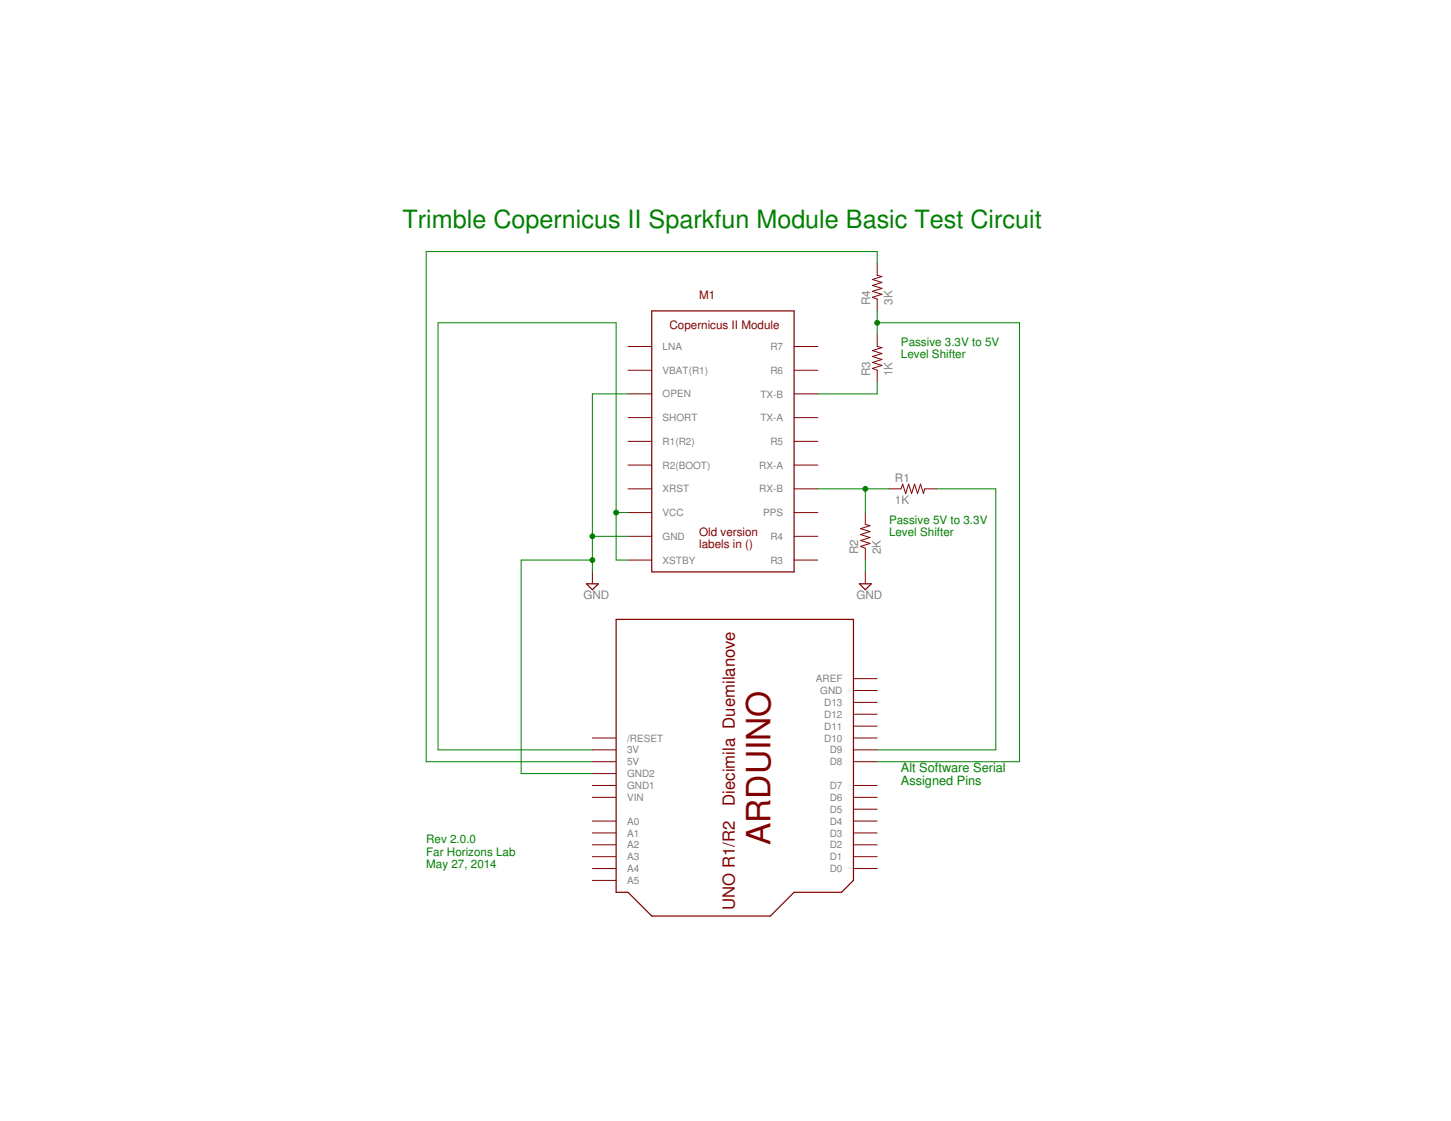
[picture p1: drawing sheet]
<?xml version="1.0" encoding="utf-8"?>
<!DOCTYPE eagle SYSTEM "eagle.dtd">
<eagle version="6.5.0">
<drawing>
<settings>
<setting alwaysvectorfont="no"/>
<setting verticaltext="up"/>
</settings>
<grid distance="0.1" unitdist="inch" unit="inch" style="lines" multiple="1" display="no" altdistance="0.01" altunitdist="inch" altunit="inch"/>
<schematic xreflabel="%F%N/%S.%C%R" xrefpart="/%S.%C%R">
<libraries>
<library name="fhdevices">
<symbols>
<symbol name="COPERNICUS_II_MODULE">
<pin name="LNA" x="-20.32" y="22.86" visible="pin" length="middle"/>
<pin name="VBAT(R1)" x="-20.32" y="17.78" visible="pin" length="middle"/>
<pin name="OPEN" x="-20.32" y="12.7" visible="pin" length="middle"/>
<pin name="SHORT" x="-20.32" y="7.62" visible="pin" length="middle"/>
<pin name="R1(R2)" x="-20.32" y="2.54" visible="pin" length="middle"/>
<pin name="R2(BOOT)" x="-20.32" y="-2.54" visible="pin" length="middle"/>
<pin name="XRST" x="-20.32" y="-7.62" visible="pin" length="middle"/>
<pin name="VCC" x="-20.32" y="-12.7" visible="pin" length="middle"/>
<pin name="GND" x="-20.32" y="-17.78" visible="pin" length="middle"/>
<pin name="XSTBY" x="-20.32" y="-22.86" visible="pin" length="middle"/>
<pin name="R3" x="20.32" y="-22.86" visible="pin" length="middle" rot="R180"/>
<pin name="R4" x="20.32" y="-17.78" visible="pin" length="middle" rot="R180"/>
<pin name="PPS" x="20.32" y="-12.7" visible="pin" length="middle" rot="R180"/>
<pin name="RX-B" x="20.32" y="-7.62" visible="pin" length="middle" rot="R180"/>
<pin name="RX-A" x="20.32" y="-2.54" visible="pin" length="middle" rot="R180"/>
<pin name="R5" x="20.32" y="2.54" visible="pin" length="middle" rot="R180"/>
<pin name="TX-A" x="20.32" y="7.62" visible="pin" length="middle" rot="R180"/>
<pin name="TX-B" x="20.32" y="12.7" visible="pin" length="middle" rot="R180"/>
<pin name="R6" x="20.32" y="17.78" visible="pin" length="middle" rot="R180"/>
<pin name="R7" x="20.32" y="22.86" visible="pin" length="middle" rot="R180"/>
<wire x1="-15.24" y1="30.48" x2="-15.24" y2="-25.4" width="0.254" layer="94"/>
<wire x1="-15.24" y1="-25.4" x2="15.24" y2="-25.4" width="0.254" layer="94"/>
<wire x1="15.24" y1="-25.4" x2="15.24" y2="30.48" width="0.254" layer="94"/>
<wire x1="15.24" y1="30.48" x2="-15.24" y2="30.48" width="0.254" layer="94"/>
<text x="-5.08" y="33.02" size="1.778" layer="94">&gt;NAME</text>
<text x="-11.43" y="26.67" size="1.778" layer="94">Copernicus II Module</text>
<text x="-5.08" y="-20.32" size="1.778" layer="94">Old version
labels in ()</text>
</symbol>
</symbols>
<devicesets>
<deviceset name="COPERNICUS_II_MODULE" prefix="M">
<gates>
<gate name="G$1" symbol="COPERNICUS_II_MODULE" x="0" y="0"/>
</gates>
<devices>
<device name="" package="COPERNICUS_II_MODULE">
<connects>
<connect gate="G$1" pin="GND" pad="P$9"/>
<connect gate="G$1" pin="LNA" pad="P$1"/>
<connect gate="G$1" pin="OPEN" pad="P$3"/>
<connect gate="G$1" pin="PPS" pad="P$13"/>
<connect gate="G$1" pin="R1(R2)" pad="P$5"/>
<connect gate="G$1" pin="R2(BOOT)" pad="P$6"/>
<connect gate="G$1" pin="R3" pad="P$11"/>
<connect gate="G$1" pin="R4" pad="P$12"/>
<connect gate="G$1" pin="R5" pad="P$16"/>
<connect gate="G$1" pin="R6" pad="P$19"/>
<connect gate="G$1" pin="R7" pad="P$20"/>
<connect gate="G$1" pin="RX-A" pad="P$15"/>
<connect gate="G$1" pin="RX-B" pad="P$14"/>
<connect gate="G$1" pin="SHORT" pad="P$4"/>
<connect gate="G$1" pin="TX-A" pad="P$17"/>
<connect gate="G$1" pin="TX-B" pad="P$18"/>
<connect gate="G$1" pin="VBAT(R1)" pad="P$2"/>
<connect gate="G$1" pin="VCC" pad="P$8"/>
<connect gate="G$1" pin="XRST" pad="P$7"/>
<connect gate="G$1" pin="XSTBY" pad="P$10"/>
</connects>
<technologies>
<technology name=""/>
</technologies>
</device>
</devices>
</deviceset>
</devicesets>
</library>
<library name="supply2">
<symbols>
<symbol name="GND">
<wire x1="-1.27" y1="0" x2="1.27" y2="0" width="0.254" layer="94"/>
<wire x1="1.27" y1="0" x2="0" y2="-1.27" width="0.254" layer="94"/>
<wire x1="0" y1="-1.27" x2="-1.27" y2="0" width="0.254" layer="94"/>
<text x="-1.905" y="-3.175" size="1.778" layer="96">&gt;VALUE</text>
<pin name="GND" x="0" y="2.54" visible="off" length="short" direction="sup" rot="R270"/>
</symbol>
</symbols>
<devicesets>
<deviceset name="GND" prefix="SUPPLY">
<gates>
<gate name="GND" symbol="GND" x="0" y="0"/>
</gates>
<devices>
<device name="">
<technologies>
<technology name=""/>
</technologies>
</device>
</devices>
</deviceset>
</devicesets>
</library>
<library name="adafruit-fh">
<symbols>
<symbol name="ARDUINO">
<wire x1="-22.86" y1="22.86" x2="-22.86" y2="-27.94" width="0.254" layer="94"/>
<wire x1="-22.86" y1="-27.94" x2="35.56" y2="-27.94" width="0.254" layer="94"/>
<wire x1="35.56" y1="-27.94" x2="35.56" y2="-25.4" width="0.254" layer="94"/>
<wire x1="35.56" y1="-25.4" x2="40.64" y2="-20.32" width="0.254" layer="94"/>
<wire x1="40.64" y1="-20.32" x2="40.64" y2="5.08" width="0.254" layer="94"/>
<wire x1="40.64" y1="5.08" x2="35.56" y2="10.16" width="0.254" layer="94"/>
<wire x1="35.56" y1="10.16" x2="35.56" y2="20.32" width="0.254" layer="94"/>
<wire x1="35.56" y1="20.32" x2="33.02" y2="22.86" width="0.254" layer="94"/>
<wire x1="33.02" y1="22.86" x2="-22.86" y2="22.86" width="0.254" layer="94"/>
<text x="-7.62" y="0" size="5.08" layer="94">ARDUINO</text>
<text x="-20.32" y="-5.08" size="2.54" layer="94">Duemilanove</text>
<text x="2.54" y="-5.08" size="2.54" layer="94">Diecimila</text>
<text x="20.32" y="-5.08" size="2.54" layer="94">UNO R1/R2</text>
<pin name="D0" x="30.48" y="27.94" visible="pin" length="middle" rot="R270"/>
<pin name="D1" x="27.94" y="27.94" visible="pin" length="middle" rot="R270"/>
<pin name="D2" x="25.4" y="27.94" visible="pin" length="middle" rot="R270"/>
<pin name="D3" x="22.86" y="27.94" visible="pin" length="middle" rot="R270"/>
<pin name="D4" x="20.32" y="27.94" visible="pin" length="middle" rot="R270"/>
<pin name="D5" x="17.78" y="27.94" visible="pin" length="middle" rot="R270"/>
<pin name="D6" x="15.24" y="27.94" visible="pin" length="middle" rot="R270"/>
<pin name="D7" x="12.7" y="27.94" visible="pin" length="middle" rot="R270"/>
<pin name="D8" x="7.62" y="27.94" visible="pin" length="middle" rot="R270"/>
<pin name="D9" x="5.08" y="27.94" visible="pin" length="middle" rot="R270"/>
<pin name="D10" x="2.54" y="27.94" visible="pin" length="middle" rot="R270"/>
<pin name="D11" x="0" y="27.94" visible="pin" length="middle" rot="R270"/>
<pin name="D12" x="-2.54" y="27.94" visible="pin" length="middle" rot="R270"/>
<pin name="D13" x="-5.08" y="27.94" visible="pin" length="middle" rot="R270"/>
<pin name="GND" x="-7.62" y="27.94" visible="pin" length="middle" rot="R270"/>
<pin name="AREF" x="-10.16" y="27.94" visible="pin" length="middle" rot="R270"/>
<pin name="A5" x="33.02" y="-33.02" visible="pin" length="middle" rot="R90"/>
<pin name="A4" x="30.48" y="-33.02" visible="pin" length="middle" rot="R90"/>
<pin name="A3" x="27.94" y="-33.02" visible="pin" length="middle" rot="R90"/>
<pin name="A2" x="25.4" y="-33.02" visible="pin" length="middle" rot="R90"/>
<pin name="A1" x="22.86" y="-33.02" visible="pin" length="middle" rot="R90"/>
<pin name="A0" x="20.32" y="-33.02" visible="pin" length="middle" rot="R90"/>
<pin name="VIN" x="15.24" y="-33.02" visible="pin" length="middle" rot="R90"/>
<pin name="GND1" x="12.7" y="-33.02" visible="pin" length="middle" rot="R90"/>
<pin name="GND2" x="10.16" y="-33.02" visible="pin" length="middle" rot="R90"/>
<pin name="5V" x="7.62" y="-33.02" visible="pin" length="middle" direction="out" rot="R90"/>
<pin name="3V" x="5.08" y="-33.02" visible="pin" length="middle" direction="out" rot="R90"/>
<pin name="/RESET" x="2.54" y="-33.02" visible="pin" length="middle" rot="R90"/>
</symbol>
</symbols>
<devicesets>
<deviceset name="ARDUINO">
<gates>
<gate name="G$1" symbol="ARDUINO" x="-7.62" y="2.54"/>
</gates>
<devices>
<device name="UNO" package="ARDUINO">
<connects>
<connect gate="G$1" pin="/RESET" pad="RESET"/>
<connect gate="G$1" pin="3V" pad="3V"/>
<connect gate="G$1" pin="5V" pad="5V"/>
<connect gate="G$1" pin="A0" pad="A0"/>
<connect gate="G$1" pin="A1" pad="A1"/>
<connect gate="G$1" pin="A2" pad="A2"/>
<connect gate="G$1" pin="A3" pad="A3"/>
<connect gate="G$1" pin="A4" pad="A4"/>
<connect gate="G$1" pin="A5" pad="A5"/>
<connect gate="G$1" pin="AREF" pad="AREF"/>
<connect gate="G$1" pin="D0" pad="D0"/>
<connect gate="G$1" pin="D1" pad="D1"/>
<connect gate="G$1" pin="D10" pad="D10"/>
<connect gate="G$1" pin="D11" pad="D11"/>
<connect gate="G$1" pin="D12" pad="D12"/>
<connect gate="G$1" pin="D13" pad="D13"/>
<connect gate="G$1" pin="D2" pad="D2"/>
<connect gate="G$1" pin="D3" pad="D3"/>
<connect gate="G$1" pin="D4" pad="D4"/>
<connect gate="G$1" pin="D5" pad="D5"/>
<connect gate="G$1" pin="D6" pad="D6"/>
<connect gate="G$1" pin="D7" pad="D7"/>
<connect gate="G$1" pin="D8" pad="D8"/>
<connect gate="G$1" pin="D9" pad="D9"/>
<connect gate="G$1" pin="GND" pad="GND"/>
<connect gate="G$1" pin="GND1" pad="GND1"/>
<connect gate="G$1" pin="GND2" pad="GND2"/>
<connect gate="G$1" pin="VIN" pad="VIN"/>
</connects>
<technologies>
<technology name=""/>
</technologies>
</device>
<device name="-BPLACE" package="ARDUINO-BPLACE">
<connects>
<connect gate="G$1" pin="/RESET" pad="RESET"/>
<connect gate="G$1" pin="3V" pad="3V"/>
<connect gate="G$1" pin="5V" pad="5V"/>
<connect gate="G$1" pin="A0" pad="A0"/>
<connect gate="G$1" pin="A1" pad="A1"/>
<connect gate="G$1" pin="A2" pad="A2"/>
<connect gate="G$1" pin="A3" pad="A3"/>
<connect gate="G$1" pin="A4" pad="A4"/>
<connect gate="G$1" pin="A5" pad="A5"/>
<connect gate="G$1" pin="AREF" pad="AREF"/>
<connect gate="G$1" pin="D0" pad="D0"/>
<connect gate="G$1" pin="D1" pad="D1"/>
<connect gate="G$1" pin="D10" pad="D10"/>
<connect gate="G$1" pin="D11" pad="D11"/>
<connect gate="G$1" pin="D12" pad="D12"/>
<connect gate="G$1" pin="D13" pad="D13"/>
<connect gate="G$1" pin="D2" pad="D2"/>
<connect gate="G$1" pin="D3" pad="D3"/>
<connect gate="G$1" pin="D4" pad="D4"/>
<connect gate="G$1" pin="D5" pad="D5"/>
<connect gate="G$1" pin="D6" pad="D6"/>
<connect gate="G$1" pin="D7" pad="D7"/>
<connect gate="G$1" pin="D8" pad="D8"/>
<connect gate="G$1" pin="D9" pad="D9"/>
<connect gate="G$1" pin="GND" pad="GND"/>
<connect gate="G$1" pin="GND1" pad="GND1"/>
<connect gate="G$1" pin="GND2" pad="GND2"/>
<connect gate="G$1" pin="VIN" pad="VIN"/>
</connects>
<technologies>
<technology name=""/>
</technologies>
</device>
<device name="-NOHOLE" package="ARDUINO-NOHOLE">
<connects>
<connect gate="G$1" pin="/RESET" pad="RESET"/>
<connect gate="G$1" pin="3V" pad="3V"/>
<connect gate="G$1" pin="5V" pad="5V"/>
<connect gate="G$1" pin="A0" pad="A0"/>
<connect gate="G$1" pin="A1" pad="A1"/>
<connect gate="G$1" pin="A2" pad="A2"/>
<connect gate="G$1" pin="A3" pad="A3"/>
<connect gate="G$1" pin="A4" pad="A4"/>
<connect gate="G$1" pin="A5" pad="A5"/>
<connect gate="G$1" pin="AREF" pad="AREF"/>
<connect gate="G$1" pin="D0" pad="D0"/>
<connect gate="G$1" pin="D1" pad="D1"/>
<connect gate="G$1" pin="D10" pad="D10"/>
<connect gate="G$1" pin="D11" pad="D11"/>
<connect gate="G$1" pin="D12" pad="D12"/>
<connect gate="G$1" pin="D13" pad="D13"/>
<connect gate="G$1" pin="D2" pad="D2"/>
<connect gate="G$1" pin="D3" pad="D3"/>
<connect gate="G$1" pin="D4" pad="D4"/>
<connect gate="G$1" pin="D5" pad="D5"/>
<connect gate="G$1" pin="D6" pad="D6"/>
<connect gate="G$1" pin="D7" pad="D7"/>
<connect gate="G$1" pin="D8" pad="D8"/>
<connect gate="G$1" pin="D9" pad="D9"/>
<connect gate="G$1" pin="GND" pad="GND"/>
<connect gate="G$1" pin="GND1" pad="GND1"/>
<connect gate="G$1" pin="GND2" pad="GND2"/>
<connect gate="G$1" pin="VIN" pad="VIN"/>
</connects>
<technologies>
<technology name=""/>
</technologies>
</device>
<device name="-NODIM" package="ARDUINO-NODIM">
<connects>
<connect gate="G$1" pin="/RESET" pad="RESET"/>
<connect gate="G$1" pin="3V" pad="3V"/>
<connect gate="G$1" pin="5V" pad="5V"/>
<connect gate="G$1" pin="A0" pad="A0"/>
<connect gate="G$1" pin="A1" pad="A1"/>
<connect gate="G$1" pin="A2" pad="A2"/>
<connect gate="G$1" pin="A3" pad="A3"/>
<connect gate="G$1" pin="A4" pad="A4"/>
<connect gate="G$1" pin="A5" pad="A5"/>
<connect gate="G$1" pin="AREF" pad="AREF"/>
<connect gate="G$1" pin="D0" pad="D0"/>
<connect gate="G$1" pin="D1" pad="D1"/>
<connect gate="G$1" pin="D10" pad="D10"/>
<connect gate="G$1" pin="D11" pad="D11"/>
<connect gate="G$1" pin="D12" pad="D12"/>
<connect gate="G$1" pin="D13" pad="D13"/>
<connect gate="G$1" pin="D2" pad="D2"/>
<connect gate="G$1" pin="D3" pad="D3"/>
<connect gate="G$1" pin="D4" pad="D4"/>
<connect gate="G$1" pin="D5" pad="D5"/>
<connect gate="G$1" pin="D6" pad="D6"/>
<connect gate="G$1" pin="D7" pad="D7"/>
<connect gate="G$1" pin="D8" pad="D8"/>
<connect gate="G$1" pin="D9" pad="D9"/>
<connect gate="G$1" pin="GND" pad="GND"/>
<connect gate="G$1" pin="GND1" pad="GND1"/>
<connect gate="G$1" pin="GND2" pad="GND2"/>
<connect gate="G$1" pin="VIN" pad="VIN"/>
</connects>
<technologies>
<technology name=""/>
</technologies>
</device>
</devices>
</deviceset>
</devicesets>
</library>
<library name="resistor">
<symbols>
<symbol name="R-US">
<wire x1="-2.54" y1="0" x2="-2.159" y2="1.016" width="0.2032" layer="94"/>
<wire x1="-2.159" y1="1.016" x2="-1.524" y2="-1.016" width="0.2032" layer="94"/>
<wire x1="-1.524" y1="-1.016" x2="-0.889" y2="1.016" width="0.2032" layer="94"/>
<wire x1="-0.889" y1="1.016" x2="-0.254" y2="-1.016" width="0.2032" layer="94"/>
<wire x1="-0.254" y1="-1.016" x2="0.381" y2="1.016" width="0.2032" layer="94"/>
<wire x1="0.381" y1="1.016" x2="1.016" y2="-1.016" width="0.2032" layer="94"/>
<wire x1="1.016" y1="-1.016" x2="1.651" y2="1.016" width="0.2032" layer="94"/>
<wire x1="1.651" y1="1.016" x2="2.286" y2="-1.016" width="0.2032" layer="94"/>
<wire x1="2.286" y1="-1.016" x2="2.54" y2="0" width="0.2032" layer="94"/>
<text x="-3.81" y="1.4986" size="1.778" layer="95">&gt;NAME</text>
<text x="-3.81" y="-3.302" size="1.778" layer="96">&gt;VALUE</text>
<pin name="2" x="5.08" y="0" visible="off" length="short" direction="pas" swaplevel="1" rot="R180"/>
<pin name="1" x="-5.08" y="0" visible="off" length="short" direction="pas" swaplevel="1"/>
</symbol>
</symbols>
<devicesets>
<deviceset name="R-US_" prefix="R" uservalue="yes">
<gates>
<gate name="G$1" symbol="R-US" x="0" y="0"/>
</gates>
<devices>
<device name="R0402" package="R0402">
<connects>
<connect gate="G$1" pin="1" pad="1"/>
<connect gate="G$1" pin="2" pad="2"/>
</connects>
<technologies>
<technology name=""/>
</technologies>
</device>
<device name="R0603" package="R0603">
<connects>
<connect gate="G$1" pin="1" pad="1"/>
<connect gate="G$1" pin="2" pad="2"/>
</connects>
<technologies>
<technology name=""/>
</technologies>
</device>
<device name="R0805" package="R0805">
<connects>
<connect gate="G$1" pin="1" pad="1"/>
<connect gate="G$1" pin="2" pad="2"/>
</connects>
<technologies>
<technology name=""/>
</technologies>
</device>
<device name="R0805W" package="R0805W">
<connects>
<connect gate="G$1" pin="1" pad="1"/>
<connect gate="G$1" pin="2" pad="2"/>
</connects>
<technologies>
<technology name=""/>
</technologies>
</device>
<device name="R1005" package="R1005">
<connects>
<connect gate="G$1" pin="1" pad="1"/>
<connect gate="G$1" pin="2" pad="2"/>
</connects>
<technologies>
<technology name=""/>
</technologies>
</device>
<device name="R1206" package="R1206">
<connects>
<connect gate="G$1" pin="1" pad="1"/>
<connect gate="G$1" pin="2" pad="2"/>
</connects>
<technologies>
<technology name=""/>
</technologies>
</device>
<device name="R1206W" package="R1206W">
<connects>
<connect gate="G$1" pin="1" pad="1"/>
<connect gate="G$1" pin="2" pad="2"/>
</connects>
<technologies>
<technology name=""/>
</technologies>
</device>
<device name="R1210" package="R1210">
<connects>
<connect gate="G$1" pin="1" pad="1"/>
<connect gate="G$1" pin="2" pad="2"/>
</connects>
<technologies>
<technology name=""/>
</technologies>
</device>
<device name="R1210W" package="R1210W">
<connects>
<connect gate="G$1" pin="1" pad="1"/>
<connect gate="G$1" pin="2" pad="2"/>
</connects>
<technologies>
<technology name=""/>
</technologies>
</device>
<device name="R2010" package="R2010">
<connects>
<connect gate="G$1" pin="1" pad="1"/>
<connect gate="G$1" pin="2" pad="2"/>
</connects>
<technologies>
<technology name=""/>
</technologies>
</device>
<device name="R2010W" package="R2010W">
<connects>
<connect gate="G$1" pin="1" pad="1"/>
<connect gate="G$1" pin="2" pad="2"/>
</connects>
<technologies>
<technology name=""/>
</technologies>
</device>
<device name="R2012" package="R2012">
<connects>
<connect gate="G$1" pin="1" pad="1"/>
<connect gate="G$1" pin="2" pad="2"/>
</connects>
<technologies>
<technology name=""/>
</technologies>
</device>
<device name="R2012W" package="R2012W">
<connects>
<connect gate="G$1" pin="1" pad="1"/>
<connect gate="G$1" pin="2" pad="2"/>
</connects>
<technologies>
<technology name=""/>
</technologies>
</device>
<device name="R2512" package="R2512">
<connects>
<connect gate="G$1" pin="1" pad="1"/>
<connect gate="G$1" pin="2" pad="2"/>
</connects>
<technologies>
<technology name=""/>
</technologies>
</device>
<device name="R2512W" package="R2512W">
<connects>
<connect gate="G$1" pin="1" pad="1"/>
<connect gate="G$1" pin="2" pad="2"/>
</connects>
<technologies>
<technology name=""/>
</technologies>
</device>
<device name="R3216" package="R3216">
<connects>
<connect gate="G$1" pin="1" pad="1"/>
<connect gate="G$1" pin="2" pad="2"/>
</connects>
<technologies>
<technology name=""/>
</technologies>
</device>
<device name="R3216W" package="R3216W">
<connects>
<connect gate="G$1" pin="1" pad="1"/>
<connect gate="G$1" pin="2" pad="2"/>
</connects>
<technologies>
<technology name=""/>
</technologies>
</device>
<device name="R3225" package="R3225">
<connects>
<connect gate="G$1" pin="1" pad="1"/>
<connect gate="G$1" pin="2" pad="2"/>
</connects>
<technologies>
<technology name=""/>
</technologies>
</device>
<device name="R3225W" package="R3225W">
<connects>
<connect gate="G$1" pin="1" pad="1"/>
<connect gate="G$1" pin="2" pad="2"/>
</connects>
<technologies>
<technology name=""/>
</technologies>
</device>
<device name="R5025" package="R5025">
<connects>
<connect gate="G$1" pin="1" pad="1"/>
<connect gate="G$1" pin="2" pad="2"/>
</connects>
<technologies>
<technology name=""/>
</technologies>
</device>
<device name="R5025W" package="R5025W">
<connects>
<connect gate="G$1" pin="1" pad="1"/>
<connect gate="G$1" pin="2" pad="2"/>
</connects>
<technologies>
<technology name=""/>
</technologies>
</device>
<device name="R6332" package="R6332">
<connects>
<connect gate="G$1" pin="1" pad="1"/>
<connect gate="G$1" pin="2" pad="2"/>
</connects>
<technologies>
<technology name=""/>
</technologies>
</device>
<device name="R6332W" package="R6332W">
<connects>
<connect gate="G$1" pin="1" pad="1"/>
<connect gate="G$1" pin="2" pad="2"/>
</connects>
<technologies>
<technology name=""/>
</technologies>
</device>
<device name="M0805" package="M0805">
<connects>
<connect gate="G$1" pin="1" pad="1"/>
<connect gate="G$1" pin="2" pad="2"/>
</connects>
<technologies>
<technology name=""/>
</technologies>
</device>
<device name="M1206" package="M1206">
<connects>
<connect gate="G$1" pin="1" pad="1"/>
<connect gate="G$1" pin="2" pad="2"/>
</connects>
<technologies>
<technology name=""/>
</technologies>
</device>
<device name="M1406" package="M1406">
<connects>
<connect gate="G$1" pin="1" pad="1"/>
<connect gate="G$1" pin="2" pad="2"/>
</connects>
<technologies>
<technology name=""/>
</technologies>
</device>
<device name="M2012" package="M2012">
<connects>
<connect gate="G$1" pin="1" pad="1"/>
<connect gate="G$1" pin="2" pad="2"/>
</connects>
<technologies>
<technology name=""/>
</technologies>
</device>
<device name="M2309" package="M2309">
<connects>
<connect gate="G$1" pin="1" pad="1"/>
<connect gate="G$1" pin="2" pad="2"/>
</connects>
<technologies>
<technology name=""/>
</technologies>
</device>
<device name="M3216" package="M3216">
<connects>
<connect gate="G$1" pin="1" pad="1"/>
<connect gate="G$1" pin="2" pad="2"/>
</connects>
<technologies>
<technology name=""/>
</technologies>
</device>
<device name="M3516" package="M3516">
<connects>
<connect gate="G$1" pin="1" pad="1"/>
<connect gate="G$1" pin="2" pad="2"/>
</connects>
<technologies>
<technology name=""/>
</technologies>
</device>
<device name="M5923" package="M5923">
<connects>
<connect gate="G$1" pin="1" pad="1"/>
<connect gate="G$1" pin="2" pad="2"/>
</connects>
<technologies>
<technology name=""/>
</technologies>
</device>
<device name="0204/5" package="0204/5">
<connects>
<connect gate="G$1" pin="1" pad="1"/>
<connect gate="G$1" pin="2" pad="2"/>
</connects>
<technologies>
<technology name=""/>
</technologies>
</device>
<device name="0204/7" package="0204/7">
<connects>
<connect gate="G$1" pin="1" pad="1"/>
<connect gate="G$1" pin="2" pad="2"/>
</connects>
<technologies>
<technology name=""/>
</technologies>
</device>
<device name="0207/10" package="0207/10">
<connects>
<connect gate="G$1" pin="1" pad="1"/>
<connect gate="G$1" pin="2" pad="2"/>
</connects>
<technologies>
<technology name=""/>
</technologies>
</device>
<device name="0207/12" package="0207/12">
<connects>
<connect gate="G$1" pin="1" pad="1"/>
<connect gate="G$1" pin="2" pad="2"/>
</connects>
<technologies>
<technology name=""/>
</technologies>
</device>
<device name="0207/15" package="0207/15">
<connects>
<connect gate="G$1" pin="1" pad="1"/>
<connect gate="G$1" pin="2" pad="2"/>
</connects>
<technologies>
<technology name=""/>
</technologies>
</device>
<device name="0207/2V" package="0207/2V">
<connects>
<connect gate="G$1" pin="1" pad="1"/>
<connect gate="G$1" pin="2" pad="2"/>
</connects>
<technologies>
<technology name=""/>
</technologies>
</device>
<device name="0207/5V" package="0207/5V">
<connects>
<connect gate="G$1" pin="1" pad="1"/>
<connect gate="G$1" pin="2" pad="2"/>
</connects>
<technologies>
<technology name=""/>
</technologies>
</device>
<device name="0207/7" package="0207/7">
<connects>
<connect gate="G$1" pin="1" pad="1"/>
<connect gate="G$1" pin="2" pad="2"/>
</connects>
<technologies>
<technology name=""/>
</technologies>
</device>
<device name="0309/10" package="0309/10">
<connects>
<connect gate="G$1" pin="1" pad="1"/>
<connect gate="G$1" pin="2" pad="2"/>
</connects>
<technologies>
<technology name=""/>
</technologies>
</device>
<device name="0309/12" package="0309/12">
<connects>
<connect gate="G$1" pin="1" pad="1"/>
<connect gate="G$1" pin="2" pad="2"/>
</connects>
<technologies>
<technology name=""/>
</technologies>
</device>
<device name="0411/12" package="0411/12">
<connects>
<connect gate="G$1" pin="1" pad="1"/>
<connect gate="G$1" pin="2" pad="2"/>
</connects>
<technologies>
<technology name=""/>
</technologies>
</device>
<device name="0411/15" package="0411/15">
<connects>
<connect gate="G$1" pin="1" pad="1"/>
<connect gate="G$1" pin="2" pad="2"/>
</connects>
<technologies>
<technology name=""/>
</technologies>
</device>
<device name="0411/3V" package="0411V">
<connects>
<connect gate="G$1" pin="1" pad="1"/>
<connect gate="G$1" pin="2" pad="2"/>
</connects>
<technologies>
<technology name=""/>
</technologies>
</device>
<device name="0414/15" package="0414/15">
<connects>
<connect gate="G$1" pin="1" pad="1"/>
<connect gate="G$1" pin="2" pad="2"/>
</connects>
<technologies>
<technology name=""/>
</technologies>
</device>
<device name="0414/5V" package="0414V">
<connects>
<connect gate="G$1" pin="1" pad="1"/>
<connect gate="G$1" pin="2" pad="2"/>
</connects>
<technologies>
<technology name=""/>
</technologies>
</device>
<device name="0617/17" package="0617/17">
<connects>
<connect gate="G$1" pin="1" pad="1"/>
<connect gate="G$1" pin="2" pad="2"/>
</connects>
<technologies>
<technology name=""/>
</technologies>
</device>
<device name="0617/22" package="0617/22">
<connects>
<connect gate="G$1" pin="1" pad="1"/>
<connect gate="G$1" pin="2" pad="2"/>
</connects>
<technologies>
<technology name=""/>
</technologies>
</device>
<device name="0617/5V" package="0617V">
<connects>
<connect gate="G$1" pin="1" pad="1"/>
<connect gate="G$1" pin="2" pad="2"/>
</connects>
<technologies>
<technology name=""/>
</technologies>
</device>
<device name="0922/22" package="0922/22">
<connects>
<connect gate="G$1" pin="1" pad="1"/>
<connect gate="G$1" pin="2" pad="2"/>
</connects>
<technologies>
<technology name=""/>
</technologies>
</device>
<device name="0613/5V" package="P0613V">
<connects>
<connect gate="G$1" pin="1" pad="1"/>
<connect gate="G$1" pin="2" pad="2"/>
</connects>
<technologies>
<technology name=""/>
</technologies>
</device>
<device name="0613/15" package="P0613/15">
<connects>
<connect gate="G$1" pin="1" pad="1"/>
<connect gate="G$1" pin="2" pad="2"/>
</connects>
<technologies>
<technology name=""/>
</technologies>
</device>
<device name="0817/22" package="P0817/22">
<connects>
<connect gate="G$1" pin="1" pad="1"/>
<connect gate="G$1" pin="2" pad="2"/>
</connects>
<technologies>
<technology name=""/>
</technologies>
</device>
<device name="0817/7V" package="P0817V">
<connects>
<connect gate="G$1" pin="1" pad="1"/>
<connect gate="G$1" pin="2" pad="2"/>
</connects>
<technologies>
<technology name=""/>
</technologies>
</device>
<device name="V234/12" package="V234/12">
<connects>
<connect gate="G$1" pin="1" pad="1"/>
<connect gate="G$1" pin="2" pad="2"/>
</connects>
<technologies>
<technology name=""/>
</technologies>
</device>
<device name="V235/17" package="V235/17">
<connects>
<connect gate="G$1" pin="1" pad="1"/>
<connect gate="G$1" pin="2" pad="2"/>
</connects>
<technologies>
<technology name=""/>
</technologies>
</device>
<device name="V526-0" package="V526-0">
<connects>
<connect gate="G$1" pin="1" pad="1"/>
<connect gate="G$1" pin="2" pad="2"/>
</connects>
<technologies>
<technology name=""/>
</technologies>
</device>
<device name="MELF0102AX" package="MINI_MELF-0102AX">
<connects>
<connect gate="G$1" pin="1" pad="1"/>
<connect gate="G$1" pin="2" pad="2"/>
</connects>
<technologies>
<technology name=""/>
</technologies>
</device>
<device name="0922V" package="0922V">
<connects>
<connect gate="G$1" pin="1" pad="1"/>
<connect gate="G$1" pin="2" pad="2"/>
</connects>
<technologies>
<technology name=""/>
</technologies>
</device>
<device name="MELF0102R" package="MINI_MELF-0102R">
<connects>
<connect gate="G$1" pin="1" pad="1"/>
<connect gate="G$1" pin="2" pad="2"/>
</connects>
<technologies>
<technology name=""/>
</technologies>
</device>
<device name="MELF0102W" package="MINI_MELF-0102W">
<connects>
<connect gate="G$1" pin="1" pad="1"/>
<connect gate="G$1" pin="2" pad="2"/>
</connects>
<technologies>
<technology name=""/>
</technologies>
</device>
<device name="MELF0204R" package="MINI_MELF-0204R">
<connects>
<connect gate="G$1" pin="1" pad="1"/>
<connect gate="G$1" pin="2" pad="2"/>
</connects>
<technologies>
<technology name=""/>
</technologies>
</device>
<device name="MELF0204W" package="MINI_MELF-0204W">
<connects>
<connect gate="G$1" pin="1" pad="1"/>
<connect gate="G$1" pin="2" pad="2"/>
</connects>
<technologies>
<technology name=""/>
</technologies>
</device>
<device name="MELF0207R" package="MINI_MELF-0207R">
<connects>
<connect gate="G$1" pin="1" pad="1"/>
<connect gate="G$1" pin="2" pad="2"/>
</connects>
<technologies>
<technology name=""/>
</technologies>
</device>
<device name="MELF0207W" package="MINI_MELF-0207W">
<connects>
<connect gate="G$1" pin="1" pad="1"/>
<connect gate="G$1" pin="2" pad="2"/>
</connects>
<technologies>
<technology name=""/>
</technologies>
</device>
<device name="RDH/15" package="RDH/15">
<connects>
<connect gate="G$1" pin="1" pad="1"/>
<connect gate="G$1" pin="2" pad="2"/>
</connects>
<technologies>
<technology name=""/>
</technologies>
</device>
<device name="0204/2V" package="0204V">
<connects>
<connect gate="G$1" pin="1" pad="1"/>
<connect gate="G$1" pin="2" pad="2"/>
</connects>
<technologies>
<technology name=""/>
</technologies>
</device>
<device name="0309/V" package="0309V">
<connects>
<connect gate="G$1" pin="1" pad="1"/>
<connect gate="G$1" pin="2" pad="2"/>
</connects>
<technologies>
<technology name=""/>
</technologies>
</device>
</devices>
</deviceset>
</devicesets>
</library>
</libraries>
<attributes>
</attributes>
<variantdefs>
</variantdefs>
<classes>
<class number="0" name="default" width="0" drill="0">
</class>
</classes>
<parts>
<part name="M1" library="fhdevices" deviceset="COPERNICUS_II_MODULE" device=""/>
<part name="U$1" library="adafruit-fh" deviceset="ARDUINO" device="UNO"/>
<part name="R1" library="resistor" deviceset="R-US_" device="0207/10" value="1K"/>
<part name="R2" library="resistor" deviceset="R-US_" device="0207/10" value="2K"/>
<part name="SUPPLY3" library="supply2" deviceset="GND" device=""/>
<part name="R3" library="resistor" deviceset="R-US_" device="0207/10" value="1K"/>
<part name="R4" library="resistor" deviceset="R-US_" device="0207/10" value="3K"/>
<part name="SUPPLY1" library="supply2" deviceset="GND" device=""/>
</parts>
<sheets>
<sheet>
<plain>
<text x="38.1" y="127" size="3.81" layer="91">Trimble Copernicus II Sparkfun Module Basic Test Circuit</text>
<text x="144.78" y="7.62" size="1.9304" layer="91">Alt Software Serial
Assigned Pins</text>
<text x="43.18" y="-12.7" size="1.778" layer="91">Rev 2.0.0
Far Horizons Lab
May 27, 2014
</text>
<text x="142.24" y="60.96" size="1.778" layer="91">Passive 5V to 3.3V
Level Shifter</text>
<text x="144.78" y="99.06" size="1.778" layer="91">Passive 3.3V to 5V
Level Shifter</text>
</plain>
<instances>
<instance part="M1" gate="G$1" x="106.68" y="78.74"/>
<instance part="U$1" gate="G$1" x="111.76" y="20.32" rot="R270"/>
<instance part="R1" gate="G$1" x="147.32" y="71.12"/>
<instance part="R2" gate="G$1" x="137.16" y="60.96" rot="R90"/>
<instance part="SUPPLY3" gate="GND" x="137.16" y="50.8"/>
<instance part="R3" gate="G$1" x="139.7" y="99.06" rot="R90"/>
<instance part="R4" gate="G$1" x="139.7" y="114.3" rot="R90"/>
<instance part="SUPPLY1" gate="GND" x="78.74" y="50.8"/>
</instances>
<busses>
</busses>
<nets>
<net name="GND" class="0">
<segment>
<pinref part="R2" gate="G$1" pin="1"/>
<pinref part="SUPPLY3" gate="GND" pin="GND"/>
<wire x1="137.16" y1="53.34" x2="137.16" y2="55.88" width="0.1524" layer="91"/>
</segment>
<segment>
<pinref part="M1" gate="G$1" pin="GND"/>
<pinref part="M1" gate="G$1" pin="OPEN"/>
<wire x1="78.74" y1="91.44" x2="86.36" y2="91.44" width="0.1524" layer="91"/>
<wire x1="78.74" y1="91.44" x2="78.74" y2="60.96" width="0.1524" layer="91"/>
<wire x1="78.74" y1="60.96" x2="86.36" y2="60.96" width="0.1524" layer="91"/>
<junction x="78.74" y="60.96"/>
<wire x1="78.74" y1="53.34" x2="78.74" y2="55.88" width="0.1524" layer="91"/>
<pinref part="SUPPLY1" gate="GND" pin="GND"/>
<pinref part="U$1" gate="G$1" pin="GND2"/>
<wire x1="78.74" y1="55.88" x2="78.74" y2="60.96" width="0.1524" layer="91"/>
<wire x1="78.74" y1="10.16" x2="63.5" y2="10.16" width="0.1524" layer="91"/>
<wire x1="63.5" y1="10.16" x2="63.5" y2="55.88" width="0.1524" layer="91"/>
<wire x1="78.74" y1="55.88" x2="63.5" y2="55.88" width="0.1524" layer="91"/>
<junction x="78.74" y="55.88"/>
</segment>
</net>
<net name="N$3" class="0">
<segment>
<pinref part="M1" gate="G$1" pin="TX-B"/>
<wire x1="139.7" y1="91.44" x2="127" y2="91.44" width="0.1524" layer="91"/>
<pinref part="R3" gate="G$1" pin="1"/>
<wire x1="139.7" y1="93.98" x2="139.7" y2="91.44" width="0.1524" layer="91"/>
</segment>
</net>
<net name="N$4" class="0">
<segment>
<pinref part="R1" gate="G$1" pin="2"/>
<wire x1="165.1" y1="71.12" x2="152.4" y2="71.12" width="0.1524" layer="91"/>
<pinref part="U$1" gate="G$1" pin="D9"/>
<wire x1="139.7" y1="15.24" x2="165.1" y2="15.24" width="0.1524" layer="91"/>
<wire x1="165.1" y1="15.24" x2="165.1" y2="71.12" width="0.1524" layer="91"/>
</segment>
</net>
<net name="N$6" class="0">
<segment>
<pinref part="R2" gate="G$1" pin="2"/>
<pinref part="R1" gate="G$1" pin="1"/>
<wire x1="142.24" y1="71.12" x2="137.16" y2="71.12" width="0.1524" layer="91"/>
<wire x1="137.16" y1="71.12" x2="137.16" y2="66.04" width="0.1524" layer="91"/>
<pinref part="M1" gate="G$1" pin="RX-B"/>
<wire x1="137.16" y1="71.12" x2="127" y2="71.12" width="0.1524" layer="91"/>
<junction x="137.16" y="71.12"/>
</segment>
</net>
<net name="N$2" class="0">
<segment>
<pinref part="R4" gate="G$1" pin="1"/>
<pinref part="R3" gate="G$1" pin="2"/>
<wire x1="139.7" y1="109.22" x2="139.7" y2="106.68" width="0.1524" layer="91"/>
<wire x1="139.7" y1="106.68" x2="139.7" y2="104.14" width="0.1524" layer="91"/>
<wire x1="170.18" y1="106.68" x2="139.7" y2="106.68" width="0.1524" layer="91"/>
<junction x="139.7" y="106.68"/>
<pinref part="U$1" gate="G$1" pin="D8"/>
<wire x1="139.7" y1="12.7" x2="170.18" y2="12.7" width="0.1524" layer="91"/>
<wire x1="170.18" y1="12.7" x2="170.18" y2="106.68" width="0.1524" layer="91"/>
</segment>
</net>
<net name="N$1" class="0">
<segment>
<pinref part="M1" gate="G$1" pin="VCC"/>
<wire x1="83.82" y1="66.04" x2="86.36" y2="66.04" width="0.1524" layer="91"/>
<wire x1="83.82" y1="66.04" x2="83.82" y2="106.68" width="0.1524" layer="91"/>
<pinref part="M1" gate="G$1" pin="XSTBY"/>
<wire x1="86.36" y1="55.88" x2="83.82" y2="55.88" width="0.1524" layer="91"/>
<wire x1="83.82" y1="55.88" x2="83.82" y2="66.04" width="0.1524" layer="91"/>
<junction x="83.82" y="66.04"/>
<pinref part="U$1" gate="G$1" pin="3V"/>
<wire x1="78.74" y1="15.24" x2="45.72" y2="15.24" width="0.1524" layer="91"/>
<wire x1="45.72" y1="15.24" x2="45.72" y2="106.68" width="0.1524" layer="91"/>
<wire x1="45.72" y1="106.68" x2="83.82" y2="106.68" width="0.1524" layer="91"/>
</segment>
</net>
<net name="N$7" class="0">
<segment>
<pinref part="R4" gate="G$1" pin="2"/>
<wire x1="139.7" y1="121.92" x2="139.7" y2="119.38" width="0.1524" layer="91"/>
<wire x1="139.7" y1="121.92" x2="43.18" y2="121.92" width="0.1524" layer="91"/>
<wire x1="43.18" y1="121.92" x2="43.18" y2="12.7" width="0.1524" layer="91"/>
<pinref part="U$1" gate="G$1" pin="5V"/>
<wire x1="78.74" y1="12.7" x2="43.18" y2="12.7" width="0.1524" layer="91"/>
</segment>
</net>
</nets>
</sheet>
</sheets>
</schematic>
</drawing>
<compatibility>
<note version="6.3" minversion="6.2.2" severity="warning">
Since Version 6.2.2 text objects can contain more than one line,
which will not be processed correctly with this version.
</note>
</compatibility>
</eagle>
